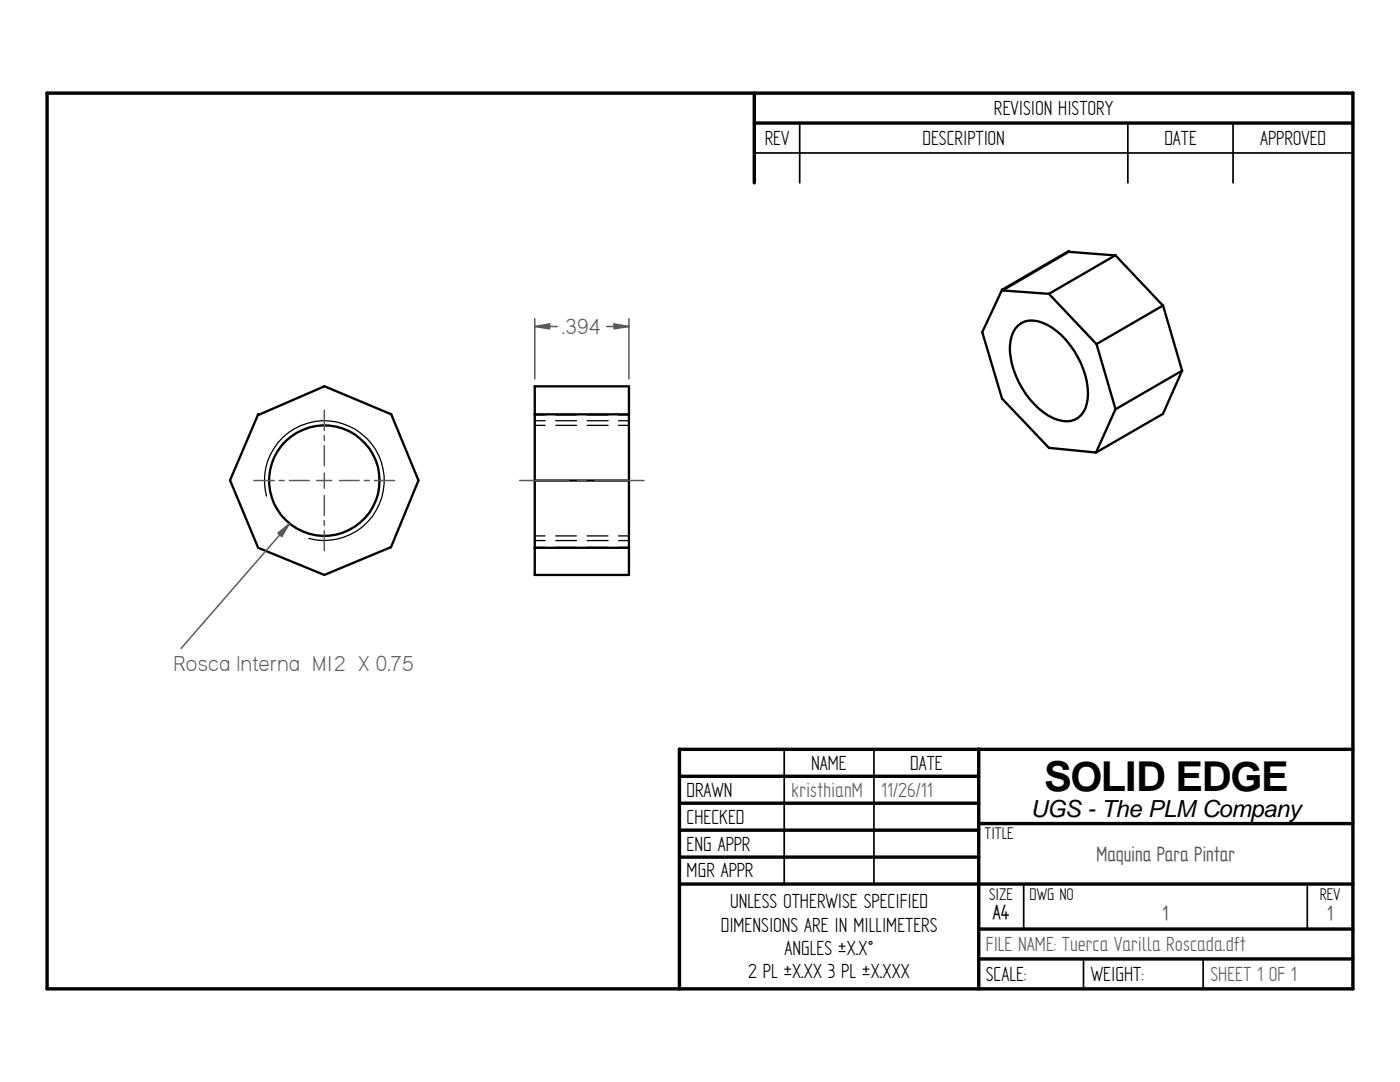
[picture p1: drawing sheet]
<svg xmlns="http://www.w3.org/2000/svg" width="279mm" height="216mm" viewBox="0 0 279 216" stroke-linecap="round" stroke-linejoin="round" font-family="sans-serif">
<g fill="none" stroke="#000" stroke-width=".68">
<path d="M9.4 18.6l260.6-.1v178.8h-260.6zM150.5 18.6v17.9M150.5 24.6h119.5M135.6 149.5v47.8M135.6 149.5h134.4M135.6 154.9h59.7M195.3 149.5v47.8M135.6 160.3h59.7M135.6 165.7h59.7M135.6 171h59.7M135.6 176.4h134.4M195.3 164.3h74.7"/>
<path d="M195.3 185.4h74.7M195.3 191.3h74.7"/>
</g>
<path d="M150.5 30.5h119.5M159.6 24.6v11.9M225.1 24.6v11.9M246.1 24.6v11.9M156.5 149.5v26.9M174.4 149.5v26.9M204.3 176.5v8.9M260.9 176.5v8.9M216.2 191.3v6M240.1 191.3v6" fill="none" stroke="#000" stroke-width=".34"/>
<g fill="none" stroke="#000" stroke-width=".47">
<path d="M209.3 58.6l9.5 10.1 13.3-7.7 3.8 13M213.3 50.1l.1 .1 9.2 .8M213.3 50.1l-13.3 7.7-4 8.5M213.4 50.2l-13.3 7.8-.2-.2M222.6 50.9l9.5 10.1M222.6 50.9l-13.3 7.7-9.3-.6M64.7 77l13.4 5.7M64.7 77.1l-13.1 5.7M106.7 77.1h18.8v37.6h-18.8M106.7 77.1v37.6M196 66.3l4 13.2 9.3 9.9 9.4 .9M203.2 64.9a4.4 4.4 0 0 1 4.8-.5 15.6 15.6 0 0 1 8.2 9.2 10.4 10.4 0 0 1 .1 8.5 4.1 4.1 0 0 1-5.2 1.7 14.2 14.2 0 0 1-7.8-7.5 13.3 13.3 0 0 1-1.4-9.2l.7-1.6z"/>
<path d="M218.8 68.6l3.8 13.1 13.3-7.7-3.8 8.6M45.9 95.9l5.6 13.4 13.2 5.4 13.3-5.5M51.5 82.6l.1 .2M51.5 82.7l-5.6 13.2M78.1 82.6l5.4 13.3M83.5 95.8l-5.5 13.4M106.7 95.9h18.8M106.7 82.7h18.8M222.6 81.6l-3.9 8.7M232.1 82.6l-13.4 7.7M106.7 109.3h18.8"/>
<circle cx="64.7" cy="95.9" r="11"/>
</g>
<g fill="none" stroke="#000" stroke-width=".25">
<path d="M53.2 99a12 12 0 0 1 10.5-15 12 12 0 0 1 12.9 12.9 12 12 0 0 1-15 10.5M106.7 82.8h2.1M106.7 84.9h2.1M106.7 83.9h2.1M110.9 82.8h4.2M110.9 84.9h4.2M110.9 83.9h4.2M117.2 82.8h4.2M117.2 84.9h4.2M117.2 83.9h4.2M123.4 82.8h2.1M123.4 84.9h2.1"/>
<path d="M123.4 83.9h2.1M106.7 109.2h2.1M106.7 107.9h2.1M106.7 106.9h2.1M110.9 109.2h4.2M110.9 106.9h4.1M110.9 107.9h4.2M117.2 109.2h4.2M117.2 106.9h4.1M117.2 107.9h4.2M123.4 109.2h2.1M123.4 106.9h2.1"/>
<path d="M123.4 107.9h2.1"/>
</g>
<path d="M106.7 65.2l3-.6v1z" fill="none" stroke="#595959" stroke-width=".3"/>
<path d="M106.7 65.2l3-.6v1z" fill="#595959"/>
<path d="M122.6 64.6l2.9 .6-2.9 .4z" fill="none" stroke="#595959" stroke-width=".3"/>
<path d="M122.6 64.6l2.9 .6-2.9 .4z" fill="#595959"/>
<g fill="none" stroke="#595959" stroke-width=".3">
<path d="M106.7 63.6v12M106.7 65.2h4.5M121.1 65.2h4.4M125.5 63.6v12M50.7 95.9h4M55.7 95.9h1M57.7 95.9h4M63.2 95.9h3M64.7 81.8v4.1M64.7 86.9v1M64.7 88.9v4M64.7 94.4v3"/>
<path d="M64.7 98.9v4M67.7 95.9h4M72.7 95.9h1M74.7 95.9h4M103.7 95.9h9.8M115.2 95.9h1.8M118.7 95.9h9.8M57.8 104.5l-21.6 24.9M64.7 103.9v1M64.7 105.9v4"/>
</g>
<path d="M55.5 106.4l2.3-1.9-1.6 2.6z" fill="#595959"/>
<path d="M55.5 106.4l2.3-1.9-1.6 2.6z" fill="none" stroke="#595959" stroke-width=".3"/>
<text font-size="8.2" x="208.4" y="157.8">SOLID EDGE</text>
<g font-size="4.9" fill="#595959">
<text x="112.2" y="66.6">.394</text>
<text x="34.7" y="133.9">Rosca Interna M12 X 0.75</text>
</g>
<text font-size="4.7" x="205.7" y="163">UGS - The PLM Company</text>
<g font-size="4.6">
<text x="198.4" y="22.9">REVISION HISTORY</text>
<text x="152.6" y="28.9">REV</text>
<text x="184.1" y="28.9">DESCRIPTION</text>
<text x="232.4" y="28.9">DATE</text>
<text x="251.5" y="28.9">APPROVED</text>
<text x="161.9" y="153.6">NAME</text>
<text x="181.7" y="153.6">DATE</text>
<text x="137" y="159">DRAWN</text>
<text x="137" y="164.3">CHECKED</text>
<text x="137" y="169.7">ENG APPR</text>
<text x="137" y="175.1">MGR APPR</text>
<text x="143.8" y="185.9">DIMENSIONS ARE IN MILLIMETERS</text>
<text x="145.7" y="181.2">UNLESS OTHERWISE SPECIFIED</text>
<text x="198.2" y="183.4">A4</text>
<text x="156.5" y="190.6">ANGLES ±X.X°</text>
<text x="149.3" y="195.2">2 PL ±X.XX 3 PL ±X.XXX</text>
<text x="196.8" y="195.7">SCALE:</text>
<text x="217.7" y="195.7">WEIGHT:</text>
</g>
<g font-size="4.6" fill="#595959">
<text x="157.9" y="159">kristhianM</text>
<text x="175.9" y="159">11/26/11</text>
<text x="218.9" y="171.8">Maquina Para Pintar</text>
<text x="232" y="183.5">1</text>
<text x="264.9" y="183.5">1</text>
<text x="196.8" y="189.8">FILE NAME: Tuerca Varilla Roscada.dft</text>
<text x="241.6" y="195.7">SHEET 1 OF 1</text>
</g>
<g font-size="3.8">
<text x="196.5" y="167.4">TITLE</text>
<text x="197.4" y="179.5">SIZE</text>
<text x="205.5" y="179.5">DWG NO</text>
<text x="263.4" y="179.5">REV</text>
</g>
</svg>
